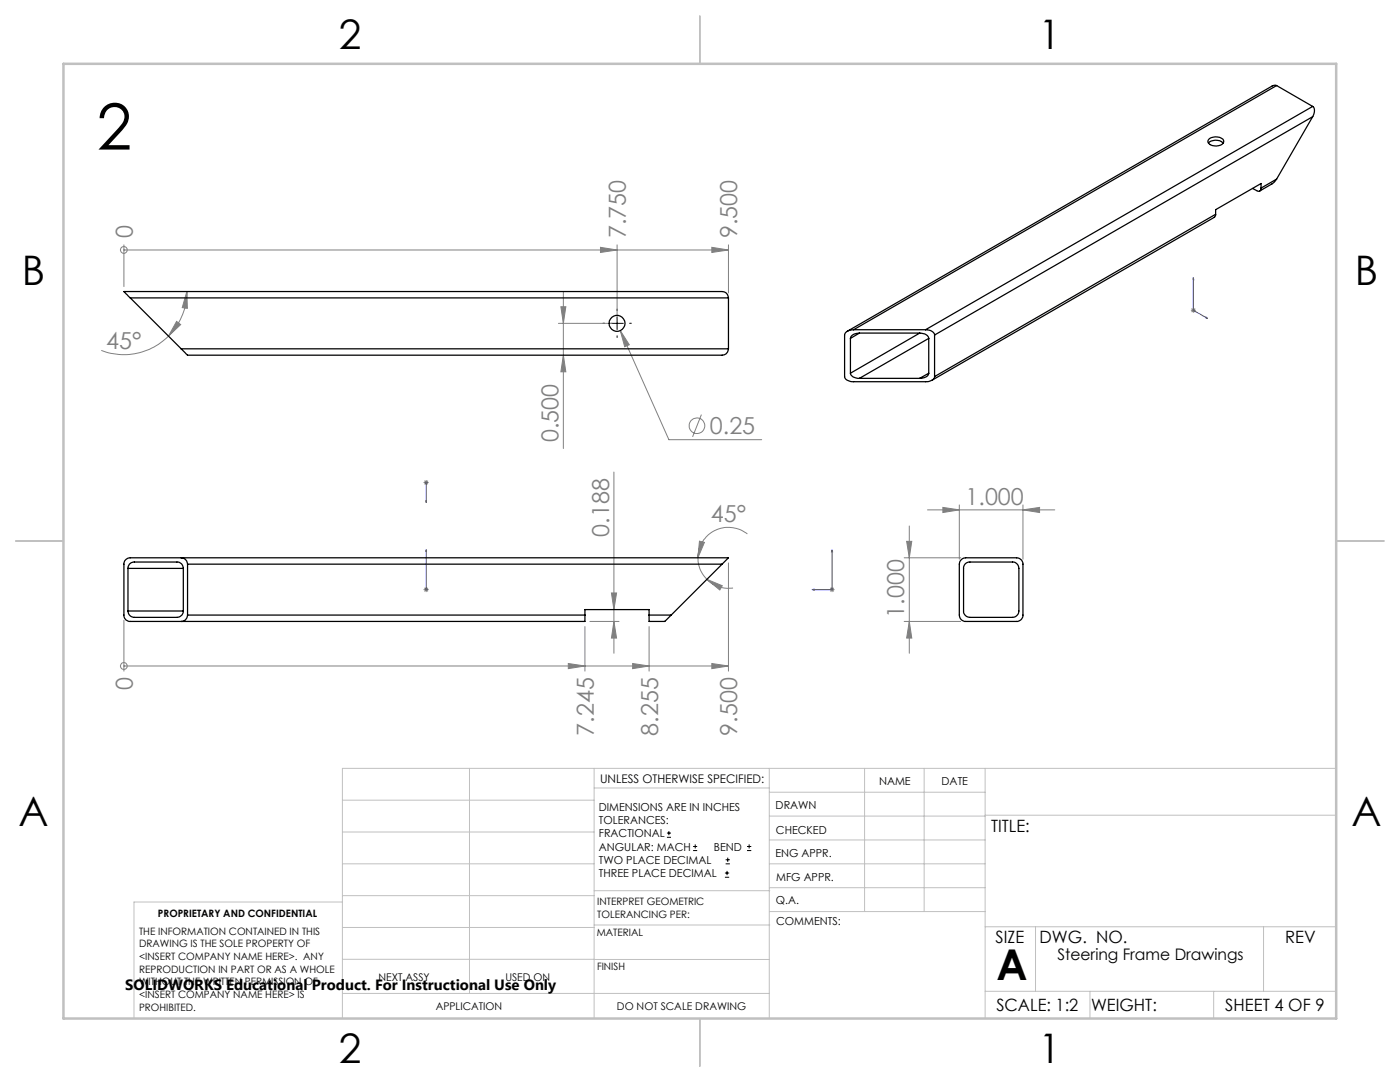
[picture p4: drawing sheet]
<svg xmlns="http://www.w3.org/2000/svg" width="279mm" height="216mm" viewBox="0 0 279 216" stroke-linecap="round" stroke-linejoin="round" font-family="sans-serif">
<g fill="none" stroke="#808080" stroke-width=".2">
<path d="M24.7 49.9h.1M24.7 48.9v8.3M24.7 49.9h120.7M37.3 58.2l.1 3.3-1-.1zM37.3 58.2a12.4 12.4 0 0 1-3.7 8.9M112.4 58.2v31.3M119.8 49.4l3.4 .5-3.4 .5zM123.2 48.9v14.6M142.1 49.4l3.3 .5-3.3 .5zM145.4 48.9v9.6M33.6 67.1a12.5 12.5 0 0 1-13.4 2.8M35.2 64.1l.9 .7-2.5 2.3z"/>
<path d="M111.4 64.5h10.7M111.9 61.2h1l-.5 3.3zM112.4 70.9l.5 3.3h-1zM123.8 66l1.8 2.8-.9 .4zM123.8 66l9.7 21.7h18.5M237.7 61.9h1M237.8 61.6l.7 .7M238.2 61.4v1M238.5 61.6l-.7 .7M84.5 96.3h1M84.7 95.9l.7 .7M85.1 95.8v1"/>
<path d="M85.4 95.9l-.7 .7M122.5 94.2v36.2M140 82.7l-1.8 4.5M84.5 117.7h1M84.7 117.3l.7 .7M85.1 117.2v.9M85.4 117.3l-.7 .7M122 118.3h1l-.5 3.3zM139.3 111.3a6 6 0 0 0 1.8 4.3M139.6 108l1 .2-1.3 3.1zM141.1 115.6l3 1.3-.4 .8zM141.1 115.6a6.1 6.1 0 0 0 5.2 1.7"/>
<path d="M145.4 112.3v21.6M149.2 106.5a6.1 6.1 0 0 0-6.5-.7 6.1 6.1 0 0 0-3.4 5.5M165.6 117.7h.9M165.7 117.3l.7 .7M166.1 117.2v.9M166.4 117.3l-.7 .7M180.4 111.3h11.3M180.9 108h1.1l-.5 3.3zM181.5 105v25.4M185.1 101.7h25.4M188.2 101.2l3.3 .5-3.3 .6zM191.5 100.8v10.8"/>
<path d="M204.2 101.7l3.3-.5v1.1zM204.2 100.8v10.8M24.7 132.9h.1M24.7 123.8v10.1M24.7 132.9h120.7M113.4 132.4l3.3 .5-3.3 .5zM116.7 125v8.9M117.7 124h5.8M122.5 124l.5 3.3h-1zM126.3 132.4l3.2 .5-3.2 .5zM129.5 125v8.9M142.1 132.4l3.3 .5-3.3 .5z"/>
<path d="M180.4 124h11.3M181.5 124l.5 3.3h-1.1z"/>
<circle cx="24.7" cy="49.9" r=".68"/>
<circle cx="139.1" cy="85" r="1.56"/>
<circle cx="24.7" cy="132.9" r=".69"/>
</g>
<g fill="none" stroke="#000" stroke-width=".2">
<path d="M121.9 64.5h2.5M123.2 63.3v2.5M133.1 167.1h.8M133.1 166.2h.8M133.5 165.8v.9M138.3 169.7h.8M138.3 168.9h.8M138.7 168.5v.8M144.7 175h.8M144.7 174.2h.8M144.8 172.4h.9M144.8 171.6h.9"/>
<path d="M145.1 173.8v.8M145.2 171.1v.9M149.1 169.7h.8M149.1 168.9h.8M149.5 168.5v.8"/>
</g>
<g fill="none" stroke="#00f" stroke-width=".2">
<path d="M238.2 55.4v.4l-.1-.1zM238.2 55.4v6.5l2.8 1.6M240.7 63.3l.3 .2h-.3zM85.1 96.2v.2zM85.1 96.3h.1M85.1 96.3v4M85.1 117.5v.3zM85.1 109.7v.4v-.4M85.1 109.7v8M85.1 100.3v-.5v.5M85.1 117.7h.1M162.1 117.7l.4-.2v.3z"/>
<path d="M166.1 109.7l.1 .4h-.3zM166.1 109.7v8h-4"/>
</g>
<path d="M120.7 64.5h-.4M123.2 62v-.3M123.2 67v.3M125.7 64.5h.3" fill="none" stroke="#000" stroke-width=".2" stroke-dasharray="15.2 1.3 1.3 1.3"/>
<g fill="none" stroke="#c0c0c0" stroke-width=".2">
<path d="M68.3 159.7h50.3M93.7 153.3v44.9M118.6 153.3v49.9M118.6 157.2h34.9M153.5 153.3v49.9M153.5 158.1h43.1M172.5 153.3v28.6M184.4 153.3v28.6M196.6 153.3v49.9M266.7 153.3h-198.4v49.9M68.3 178.7h50.3M68.3 172.4h50.3"/>
<path d="M68.3 166h50.3M68.3 180h-41.6v23.2M118.6 177.7h35M153.5 167.6h43.1M153.5 162.8h43.1M153.5 172.4h43.1M153.5 177.1h43.1M196.6 162.7h70.1M68.3 198.2h85.2M68.3 191.4l85.2 .1M68.3 185.1h50.3M118.6 184.6h35"/>
<path d="M153.6 181.9h43M196.6 197.8h70.1M196.6 184.9h70.1M206.7 184.9v12.9M217.5 197.8v5.4M242.2 197.8v5.4M252.2 184.9v12.9"/>
</g>
<path d="M139.7 3.2v9.5M3.1 107.9h9.6M266.7 107.9h9.5M139.7 203.2v9.6" fill="none" stroke="#c0c0c0" stroke-width=".25"/>
<path d="M12.7 12.7h254v190.5h-254z" fill="none" stroke="#c0c0c0" stroke-width=".5"/>
<path d="M113.4 132.4l3.3 .5-3.3 .5zM126.3 132.4l3.2 .5-3.2 .5zM142.1 132.4l3.3 .5-3.3 .5zM119.8 49.4l3.4 .5-3.4 .5zM142.1 49.4l3.3 .5-3.3 .5z" fill="#808080"/>
<g fill="#00f">
<path d="M240.7 63.3l.3 .2h-.3zM238.2 55.4v.4l-.1-.1zM85.1 117.5v.3zM85.1 109.7v.4z"/>
<path d="M85.1 99.8v.5zM85.1 96.2v.2zM162.1 117.7l.4 .1v-.3zM166.1 109.7l-.2 .4h.3z"/>
</g>
<g fill="#808080">
<path d="M123.8 66l1.8 2.8-.9 .4z"/>
<path d="M188.2 101.2l3.3 .5-3.3 .6zM204.2 101.7l3.3-.5v1.1z"/>
<path d="M139.6 108l1 .2-1.3 3.1zM141.1 115.6l3 1.3-.4 .8z"/>
<path d="M122 118.3h1l-.5 3.3zM122.5 124l.5 3.3h-1zM111.9 61.2h1l-.5 3.3zM112.4 70.9l.5 3.3h-1zM180.9 108h1.1l-.5 3.3zM181.5 124l.5 3.3h-1.1z"/>
<path d="M35.2 64.1l.9 .7-2.5 2.3zM37.3 58.2l.1 3.3-1-.1z"/>
</g>
<g fill="none" stroke="#000" stroke-width=".25">
<path d="M254.8 17.1l-.4-.1-.5 .2-84.8 48.9M254.8 17.1l-84.4 48.7M254.8 17.1l7.2 4.1M241.2 28.5a2.22 2.22 0 0 1 2.9 0M241.4 27.7a2.2 2.2 0 0 1 2.8 .3 1.15 1.15 0 0 1-1.5 1.1 1.41 1.41 0 0 1-1.6-.9zM251.7 37.5a.53 .53 0 0 1-.3 .6 .53 .53 0 0 1-.6-.1l-.8-.4M251.7 37.5v-.9l-9.1 5.2v1M254.8 35.7l-.9 1-2.5 1.4M254.8 35.7l-3.1 1.8M262 21.2a1.52 1.52 0 0 1 0 2.1M262 21.2l-77.3 44.6M262 23.3l-75.5 43.6"/>
<path d="M262 23.3l-7.2 12.4M26 59.4l-1.3-1.2h119.4a1.25 1.25 0 0 1 1.3 1.2M26 59.4h119.4M26 59.4l10.2 10.2M145.4 59.4v10.2M242.6 42.8l-.2 .6-56.4 32.5M242.6 42.8l-56.1 32.3M36.2 69.6l1.2 1.3h106.7a1.25 1.25 0 0 0 1.3-1.3M36.2 69.6h109.2M169.7 74.5a1.55 1.55 0 0 0 1.8 1M169.7 67.5v7M170.4 65.8a1.62 1.62 0 0 0-1.8 1.1v8.2a1.51 1.51 0 0 0 1.8 1.1h14.3a1.65 1.65 0 0 0 1.8-1.1"/>
<path d="M170.4 65.8h14.3M171.5 66.5a1.62 1.62 0 0 0-1.8 1M171.5 75.5h12.1M171.5 66.5h12.1M171.5 66.5l-1.8 1M183.6 66.5a1.61 1.61 0 0 1 1.7 1M183.6 66.5l-13.9 8M184.7 65.8a1.62 1.62 0 0 1 1.8 1.1M185.3 74.5a1.51 1.51 0 0 1-1.7 1M185.3 67.5v7M185.3 74.5l-1.7 1M185.3 67.5l-13.8 8"/>
<path d="M186.5 66.9v8.2M25.5 113.4a1.2 1.2 0 0 1 1.3-1.3h8.5a1.21 1.21 0 0 1 1.3 1.3M25.5 113.4v8.5M25.5 113.4h11.1M36.2 111.3a1.32 1.32 0 0 1 1.2 1.3M36.6 113.4v8.5M37.4 112.6v10.1M37.4 112.6h106.7M144.1 112.6l1.3-1.3h-119.4a1.26 1.26 0 0 0-1.3 1.3v10.1a1.25 1.25 0 0 0 1.3 1.3h90.7v-1.3M144.1 112.6l-10.2 10.1M191.9 111.6l.8-.3h10.2a1.32 1.32 0 0 1 1.3 1.3v10.1a1.25 1.25 0 0 1-1.3 1.3h-10.2a1.26 1.26 0 0 1-1.2-1.3v-10.1v-.5zM192.6 112.6l.7-.5h8.8a1.26 1.26 0 0 1 1.2 1.3v8.5a1.32 1.32 0 0 1-1.2 1.3h-8.5a1.26 1.26 0 0 1-1.3-1.3v-8.7z"/>
<path d="M25.5 121.9a1.26 1.26 0 0 0 1.3 1.3h8.5a1.32 1.32 0 0 0 1.3-1.3M25.5 121.9h11.1M37.4 122.7a1.32 1.32 0 0 1-1.2 1.3M37.4 122.7h79.3M116.7 122.7v-1.1h12.8v1.1M129.5 122.7v1.3h3.2l1.2-1.3M129.5 122.7h4.4"/>
<circle cx="123.1" cy="64.5" r="1.58"/>
</g>
<text font-size="12.7" x="19.3" y="29.8">2</text>
<text font-size="8.5" x="198.9" y="195.5">A</text>
<g font-size="8.1">
<text x="67.6" y="9.7">2</text>
<text x="207.3" y="9.7">1</text>
<text x="4.4" y="57">B</text>
<text x="270.4" y="57">B</text>
<text x="3.7" y="164.9">A</text>
<text x="269.7" y="164.9">A</text>
<text x="67.6" y="212.2">2</text>
<text x="207.3" y="212.2">1</text>
</g>
<g font-size="4.7" fill="#808080">
<text x="26.5" y="47.5" transform="rotate(-90 26.5 47.5)">0</text>
<text x="124.9" y="47.5" transform="rotate(-90 124.9 47.5)">7.750</text>
<text x="147.1" y="47.5" transform="rotate(-90 147.1 47.5)">9.500</text>
<text x="21.2" y="69.7">45°</text>
<text x="111.4" y="88.2" transform="rotate(-90 111.4 88.2)">0.500</text>
<text x="141.7" y="86.7">0.25</text>
<text x="192.7" y="100.7">1.000</text>
<text x="121.5" y="107.1" transform="rotate(-90 121.5 107.1)">0.188</text>
<text x="141.9" y="104.2">45°</text>
<text x="180.5" y="123.2" transform="rotate(-90 180.5 123.2)">1.000</text>
<text x="26.5" y="137.8" transform="rotate(-90 26.5 137.8)">0</text>
<text x="118.5" y="146.8" transform="rotate(-90 118.5 146.8)">7.245</text>
<text x="131.3" y="146.8" transform="rotate(-90 131.3 146.8)">8.255</text>
<text x="147.1" y="146.8" transform="rotate(-90 147.1 146.8)">9.500</text>
</g>
<g font-size="3.4">
<text x="197.8" y="166">TITLE:</text>
<text x="198.7" y="188.1">SIZE</text>
<text x="207.5" y="188.1">DWG. NO.</text>
<text x="256.5" y="188.2">REV</text>
<text x="198.8" y="201.7">SCALE: 1:2</text>
<text x="217.7" y="201.8">WEIGHT:</text>
<text x="244.5" y="201.7">SHEET 4 OF 9</text>
</g>
<text font-size="3.2" x="211" y="191.6">Steering Frame Drawings</text>
<text font-size="3" x="25" y="197.6">SOLIDWORKS Educational Product. For Instructional Use Only</text>
<text font-size="2.4" x="119.8" y="156.2">UNLESS OTHERWISE SPECIFIED:</text>
<g font-size="2.2">
<text x="119.5" y="161.8">DIMENSIONS ARE IN INCHES</text>
<text x="154.8" y="161.4">DRAWN</text>
<text x="175.4" y="156.6">NAME</text>
<text x="187.9" y="156.7">DATE</text>
<text x="119.5" y="164.4">TOLERANCES:</text>
<text x="119.5" y="167.1">FRACTIONAL</text>
<text x="154.9" y="166.3">CHECKED</text>
<text x="119.5" y="169.7">ANGULAR: MACH</text>
<text x="119.5" y="172.4">TWO PLACE DECIMAL</text>
<text x="142.5" y="169.7">BEND</text>
<text x="154.8" y="171">ENG APPR.</text>
<text x="119.5" y="175">THREE PLACE DECIMAL</text>
<text x="154.9" y="175.7">MFG APPR.</text>
<text x="154.9" y="180.4">Q.A.</text>
<text x="154.9" y="184.6">COMMENTS:</text>
</g>
<g font-size="2.1">
<text x="75.5" y="195.7">NEXT ASSY</text>
<text x="100.9" y="195.7">USED ON</text>
<text x="86.9" y="201.5">APPLICATION</text>
<text x="123.1" y="201.6">DO NOT SCALE DRAWING</text>
</g>
<g font-size="2">
<text x="31.5" y="182.9">PROPRIETARY AND CONFIDENTIAL</text>
<text x="119.2" y="180.6">INTERPRET GEOMETRIC</text>
<text x="119.2" y="183.1">TOLERANCING PER:</text>
<text x="27.8" y="186.5">THE INFORMATION CONTAINED IN THIS</text>
<text x="27.8" y="189">DRAWING IS THE SOLE PROPERTY OF</text>
<text x="27.8" y="191.6">&lt;INSERT COMPANY NAME HERE&gt;. ANY</text>
<text x="119.1" y="186.7">MATERIAL</text>
<text x="27.8" y="194.1">REPRODUCTION IN PART OR AS A WHOLE</text>
<text x="27.8" y="196.6">WITHOUT THE WRITTEN PERMISSION OF</text>
<text x="119.1" y="193.5">FINISH</text>
<text x="27.8" y="199.1">&lt;INSERT COMPANY NAME HERE&gt; IS</text>
<text x="27.8" y="201.7">PROHIBITED.</text>
</g>
</svg>
